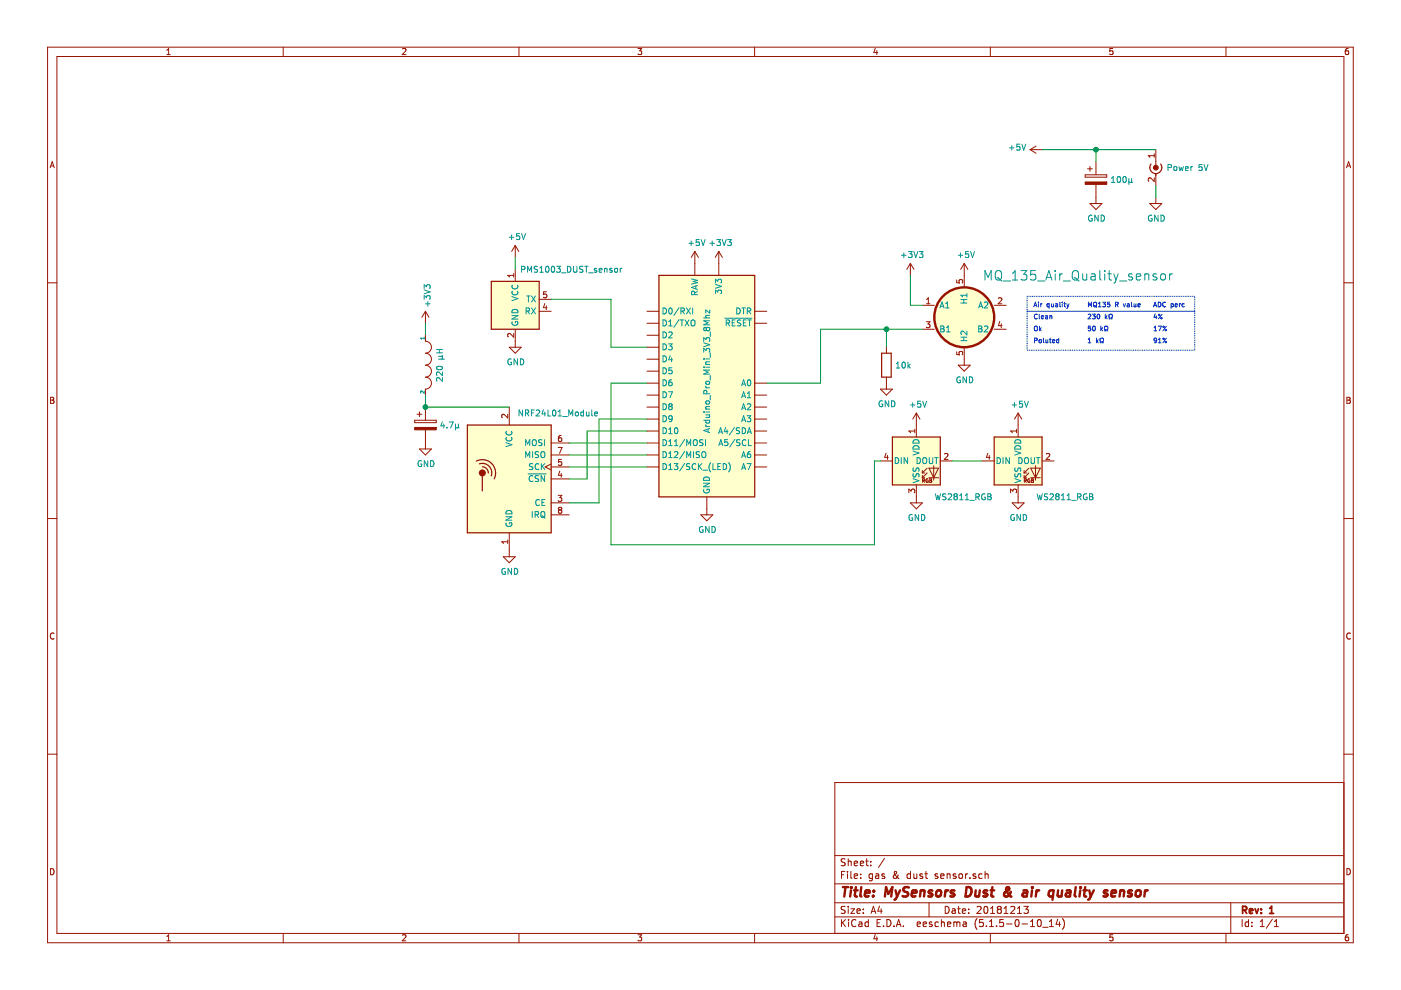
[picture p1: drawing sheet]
EESchema Schematic File Version 4
EELAYER 30 0
EELAYER END
$Descr A4 11693 8268
encoding utf-8
Sheet 1 1
Title "MySensors Dust & air quality sensor"
Date "20181213"
Rev "1"
Comp ""
Comment1 ""
Comment2 ""
Comment3 ""
Comment4 ""
$EndDescr
$Comp
L MCU_Module:Arduino_Pro_Mini_3V3_8Mhz A?
U 1 1
P 5900 3200
F 0 "A?" H 5900 2061 50  0001 C CNN
F 1 "Arduino_Pro_Mini_3V3_8Mhz" V 5900 3300 50  0000 C CNN
F 2 "Module:Arduino_Pro_Mini" H 5900 3200 50  0001 C CIN
F 3 "https://store.arduino.cc/arduino-pro-mini" H 5900 3200 50  0001 C CNN
	1    5900 3200
	1    0    0    -1  
$EndComp
$Comp
L power:+3V3 #PWR?
U 1 1
P 6000 2200
F 0 "#PWR?" H 6000 2050 50  0001 C CNN
F 1 "+3V3" H 6015 2373 50  0000 C CNN
F 2 "" H 6000 2200 50  0001 C CNN
F 3 "" H 6000 2200 50  0001 C CNN
	1    6000 2200
	1    0    0    -1  
$EndComp
$Comp
L power:GND #PWR?
U 1 1
P 5900 4250
F 0 "#PWR?" H 5900 4000 50  0001 C CNN
F 1 "GND" H 5905 4077 50  0000 C CNN
F 2 "" H 5900 4250 50  0001 C CNN
F 3 "" H 5900 4250 50  0001 C CNN
	1    5900 4250
	1    0    0    -1  
$EndComp
$Comp
L pspice:INDUCTOR L
U 1 1
P 3550 3050
F 0 "L" H 3550 3265 50  0001 C CNN
F 1 "220 μH" H 3550 3173 50  0000 C CNN
F 2 "" H 3550 3050 50  0001 C CNN
F 3 "~" H 3550 3050 50  0001 C CNN
	1    3550 3050
	0    1    1    0   
$EndComp
$Comp
L power:GND #PWR?
U 1 1
P 3550 3700
F 0 "#PWR?" H 3550 3450 50  0001 C CNN
F 1 "GND" H 3555 3527 50  0000 C CNN
F 2 "" H 3550 3700 50  0001 C CNN
F 3 "" H 3550 3700 50  0001 C CNN
	1    3550 3700
	1    0    0    -1  
$EndComp
$Comp
L power:GND #PWR?
U 1 1
P 4250 4600
F 0 "#PWR?" H 4250 4350 50  0001 C CNN
F 1 "GND" H 4255 4427 50  0000 C CNN
F 2 "" H 4250 4600 50  0001 C CNN
F 3 "" H 4250 4600 50  0001 C CNN
	1    4250 4600
	1    0    0    -1  
$EndComp
$Comp
L power:+3V3 #PWR?
U 1 1
P 3550 2700
F 0 "#PWR?" H 3550 2550 50  0001 C CNN
F 1 "+3V3" V 3565 2828 50  0000 L CNN
F 2 "" H 3550 2700 50  0001 C CNN
F 3 "" H 3550 2700 50  0001 C CNN
	1    3550 2700
	1    0    0    -1  
$EndComp
Wire Wire Line
	4750 3700 5400 3700
Wire Wire Line
	4750 3800 5400 3800
Wire Wire Line
	4750 3900 5400 3900
Wire Wire Line
	4750 4000 4900 4000
Wire Wire Line
	4900 4000 4900 3600
Wire Wire Line
	4900 3600 5400 3600
Wire Wire Line
	4750 4200 5000 4200
Wire Wire Line
	5000 4200 5000 3500
Wire Wire Line
	5000 3500 5400 3500
$Comp
L _BM_library:NRF24L01_Module U?
U 1 1
P 4250 4000
F 0 "U?" H 3870 4046 50  0001 R CNN
F 1 "NRF24L01_Module" H 5000 4550 50  0000 R CNN
F 2 "RF_Module:nRF24L01_Module" H 4400 4600 50  0001 L CIN
F 3 "" H 4250 3900 50  0001 C CNN
	1    4250 4000
	1    0    0    -1  
$EndComp
$Comp
L Device:CP C?
U 1 1
P 3550 3550
F 0 "C?" H 3668 3596 50  0001 L CNN
F 1 "4.7μ" H 3668 3550 50  0000 L CNN
F 2 "" H 3588 3400 50  0001 C CNN
F 3 "~" H 3550 3550 50  0001 C CNN
	1    3550 3550
	1    0    0    -1  
$EndComp
Wire Wire Line
	3550 3400 4250 3400
$Comp
L power:+5V #PWR?
U 1 1
P 5800 2200
F 0 "#PWR?" H 5800 2050 50  0001 C CNN
F 1 "+5V" H 5815 2373 50  0000 C CNN
F 2 "" H 5800 2200 50  0001 C CNN
F 3 "" H 5800 2200 50  0001 C CNN
	1    5800 2200
	1    0    0    -1  
$EndComp
$Comp
L _BM_library:PMS1003_DUST U?
U 1 1
P 4300 2550
F 0 "U?" H 4071 2596 50  0001 R CNN
F 1 "PMS1003_DUST_sensor" H 5200 2850 50  0000 R CNN
F 2 "" H 4300 2150 50  0001 C CNN
F 3 "" H 4450 2800 50  0001 C CNN
	1    4300 2550
	1    0    0    -1  
$EndComp
$Comp
L LED:WS2812B D?
U 1 1
P 7650 3850
F 0 "D?" H 7994 3896 50  0001 L CNN
F 1 "WS2811_RGB" H 7800 3550 50  0000 L CNN
F 2 "LED_SMD:LED_WS2812B_PLCC4_5.0x5.0mm_P3.2mm" H 7700 3550 50  0001 L TNN
F 3 "https://cdn-shop.adafruit.com/datasheets/WS2812B.pdf" H 7750 3475 50  0001 L TNN
	1    7650 3850
	1    0    0    -1  
$EndComp
$Comp
L LED:WS2812B D?
U 1 1
P 8500 3850
F 0 "D?" H 8844 3896 50  0001 L CNN
F 1 "WS2811_RGB" H 8650 3550 50  0000 L CNN
F 2 "LED_SMD:LED_WS2812B_PLCC4_5.0x5.0mm_P3.2mm" H 8550 3550 50  0001 L TNN
F 3 "https://cdn-shop.adafruit.com/datasheets/WS2812B.pdf" H 8600 3475 50  0001 L TNN
	1    8500 3850
	1    0    0    -1  
$EndComp
$Comp
L _BM_library:MQ_135_Air_Quality_sensor U?
U 1 1
P 8050 2650
F 0 "U?" H 7750 2950 79  0001 C CNN
F 1 "MQ_135_Air_Quality_sensor" H 9000 3000 79  0000 C CNN
F 2 "" H 8050 2650 79  0001 C CNN
F 3 "https://www.olimex.com/Products/Components/Sensors/Gas/SNS-MQ135/resources/SNS-MQ135.pdf" H 8050 2650 79  0001 C CNN
	1    8050 2650
	1    0    0    -1  
$EndComp
$Comp
L Device:R R?
U 1 1
P 7400 3050
F 0 "R?" H 7470 3096 50  0001 L CNN
F 1 "10k" H 7470 3050 50  0000 L CNN
F 2 "" V 7330 3050 50  0001 C CNN
F 3 "~" H 7400 3050 50  0001 C CNN
	1    7400 3050
	1    0    0    -1  
$EndComp
$Comp
L Device:CP C?
U 1 1
P 9150 1500
F 0 "C?" H 9268 1546 50  0001 L CNN
F 1 "100μ" H 9268 1500 50  0000 L CNN
F 2 "" H 9188 1350 50  0001 C CNN
F 3 "~" H 9150 1500 50  0001 C CNN
	1    9150 1500
	1    0    0    -1  
$EndComp
$Comp
L Connector:Conn_Coaxial_Power J?
U 1 1
P 9650 1350
F 0 "J?" V 9875 1300 50  0001 C CNN
F 1 "Power 5V" H 9738 1300 50  0000 L CNN
F 2 "" H 9650 1300 50  0001 C CNN
F 3 "~" H 9650 1300 50  0001 C CNN
	1    9650 1350
	1    0    0    -1  
$EndComp
$Comp
L power:GND #PWR?
U 1 1
P 9150 1650
F 0 "#PWR?" H 9150 1400 50  0001 C CNN
F 1 "GND" H 9155 1477 50  0000 C CNN
F 2 "" H 9150 1650 50  0001 C CNN
F 3 "" H 9150 1650 50  0001 C CNN
	1    9150 1650
	1    0    0    -1  
$EndComp
$Comp
L power:GND #PWR?
U 1 1
P 9650 1650
F 0 "#PWR?" H 9650 1400 50  0001 C CNN
F 1 "GND" H 9655 1477 50  0000 C CNN
F 2 "" H 9650 1650 50  0001 C CNN
F 3 "" H 9650 1650 50  0001 C CNN
	1    9650 1650
	1    0    0    -1  
$EndComp
$Comp
L power:GND #PWR?
U 1 1
P 8050 3000
F 0 "#PWR?" H 8050 2750 50  0001 C CNN
F 1 "GND" H 8055 2827 50  0000 C CNN
F 2 "" H 8050 3000 50  0001 C CNN
F 3 "" H 8050 3000 50  0001 C CNN
	1    8050 3000
	1    0    0    -1  
$EndComp
$Comp
L power:GND #PWR?
U 1 1
P 7400 3200
F 0 "#PWR?" H 7400 2950 50  0001 C CNN
F 1 "GND" H 7405 3027 50  0000 C CNN
F 2 "" H 7400 3200 50  0001 C CNN
F 3 "" H 7400 3200 50  0001 C CNN
	1    7400 3200
	1    0    0    -1  
$EndComp
$Comp
L power:GND #PWR?
U 1 1
P 7650 4150
F 0 "#PWR?" H 7650 3900 50  0001 C CNN
F 1 "GND" H 7655 3977 50  0000 C CNN
F 2 "" H 7650 4150 50  0001 C CNN
F 3 "" H 7650 4150 50  0001 C CNN
	1    7650 4150
	1    0    0    -1  
$EndComp
$Comp
L power:GND #PWR?
U 1 1
P 8500 4150
F 0 "#PWR?" H 8500 3900 50  0001 C CNN
F 1 "GND" H 8505 3977 50  0000 C CNN
F 2 "" H 8500 4150 50  0001 C CNN
F 3 "" H 8500 4150 50  0001 C CNN
	1    8500 4150
	1    0    0    -1  
$EndComp
$Comp
L power:GND #PWR?
U 1 1
P 4300 2850
F 0 "#PWR?" H 4300 2600 50  0001 C CNN
F 1 "GND" H 4305 2677 50  0000 C CNN
F 2 "" H 4300 2850 50  0001 C CNN
F 3 "" H 4300 2850 50  0001 C CNN
	1    4300 2850
	1    0    0    -1  
$EndComp
$Comp
L power:+5V #PWR?
U 1 1
P 8050 2300
F 0 "#PWR?" H 8050 2150 50  0001 C CNN
F 1 "+5V" H 8065 2473 50  0000 C CNN
F 2 "" H 8050 2300 50  0001 C CNN
F 3 "" H 8050 2300 50  0001 C CNN
	1    8050 2300
	1    0    0    -1  
$EndComp
$Comp
L power:+5V #PWR?
U 1 1
P 8700 1250
F 0 "#PWR?" H 8700 1100 50  0001 C CNN
F 1 "+5V" V 8715 1378 50  0000 L CNN
F 2 "" H 8700 1250 50  0001 C CNN
F 3 "" H 8700 1250 50  0001 C CNN
	1    8700 1250
	0    -1   -1   0   
$EndComp
$Comp
L power:+5V #PWR?
U 1 1
P 4300 2150
F 0 "#PWR?" H 4300 2000 50  0001 C CNN
F 1 "+5V" H 4315 2323 50  0000 C CNN
F 2 "" H 4300 2150 50  0001 C CNN
F 3 "" H 4300 2150 50  0001 C CNN
	1    4300 2150
	1    0    0    -1  
$EndComp
$Comp
L power:+3V3 #PWR?
U 1 1
P 7600 2300
F 0 "#PWR?" H 7600 2150 50  0001 C CNN
F 1 "+3V3" H 7615 2473 50  0000 C CNN
F 2 "" H 7600 2300 50  0001 C CNN
F 3 "" H 7600 2300 50  0001 C CNN
	1    7600 2300
	1    0    0    -1  
$EndComp
$Comp
L power:+5V #PWR?
U 1 1
P 7650 3550
F 0 "#PWR?" H 7650 3400 50  0001 C CNN
F 1 "+5V" H 7665 3723 50  0000 C CNN
F 2 "" H 7650 3550 50  0001 C CNN
F 3 "" H 7650 3550 50  0001 C CNN
	1    7650 3550
	1    0    0    -1  
$EndComp
$Comp
L power:+5V #PWR?
U 1 1
P 8500 3550
F 0 "#PWR?" H 8500 3400 50  0001 C CNN
F 1 "+5V" H 8515 3723 50  0000 C CNN
F 2 "" H 8500 3550 50  0001 C CNN
F 3 "" H 8500 3550 50  0001 C CNN
	1    8500 3550
	1    0    0    -1  
$EndComp
Wire Wire Line
	7600 2300 7600 2550
Wire Wire Line
	7600 2550 7700 2550
Wire Wire Line
	7700 2750 7400 2750
Wire Wire Line
	7400 2750 7400 2900
Wire Wire Line
	6400 3200 6850 3200
Wire Wire Line
	6850 3200 6850 2750
Wire Wire Line
	6850 2750 7400 2750
Connection ~ 7400 2750
Wire Wire Line
	7950 3850 8200 3850
Wire Wire Line
	5400 3200 5100 3200
Wire Wire Line
	5100 3200 5100 4550
Wire Wire Line
	5100 4550 7300 4550
Wire Wire Line
	7300 4550 7300 3850
Wire Wire Line
	7300 3850 7350 3850
Wire Wire Line
	8700 1250 9150 1250
Wire Wire Line
	9150 1350 9150 1250
Connection ~ 9150 1250
Wire Wire Line
	9150 1250 9650 1250
Wire Wire Line
	4300 2150 4300 2250
Wire Wire Line
	3550 2700 3550 2800
Wire Wire Line
	3550 3300 3550 3400
Connection ~ 3550 3400
Wire Wire Line
	4600 2500 5100 2500
Wire Wire Line
	5100 2500 5100 2900
Wire Wire Line
	5100 2900 5400 2900
Wire Wire Line
	9650 1550 9650 1650
Text Notes 9075 2575 0    39   ~ 0
MQ135 R value
Text Notes 8625 2575 0    39   ~ 0
Air quality
Text Notes 9625 2575 0    39   ~ 0
ADC perc
Text Notes 9075 2675 0    39   ~ 0
230 kΩ
Text Notes 8625 2675 0    39   ~ 0
Clean
Text Notes 9625 2675 0    39   ~ 0
4%
Text Notes 9075 2775 0    39   ~ 0
50 kΩ
Text Notes 8625 2775 0    39   ~ 0
Ok
Text Notes 9625 2775 0    39   ~ 0
17%
Text Notes 9075 2875 0    39   ~ 0
1 kΩ
Text Notes 8625 2875 0    39   ~ 0
Poluted
Text Notes 9625 2875 0    39   ~ 0
91%
Wire Notes Line
	8575 2475 8575 2925
Wire Notes Line
	8575 2925 9975 2925
Wire Notes Line
	9975 2925 9975 2475
Wire Notes Line
	9975 2475 8575 2475
Wire Notes Line style solid
	8575 2600 9975 2600
$EndSCHEMATC
